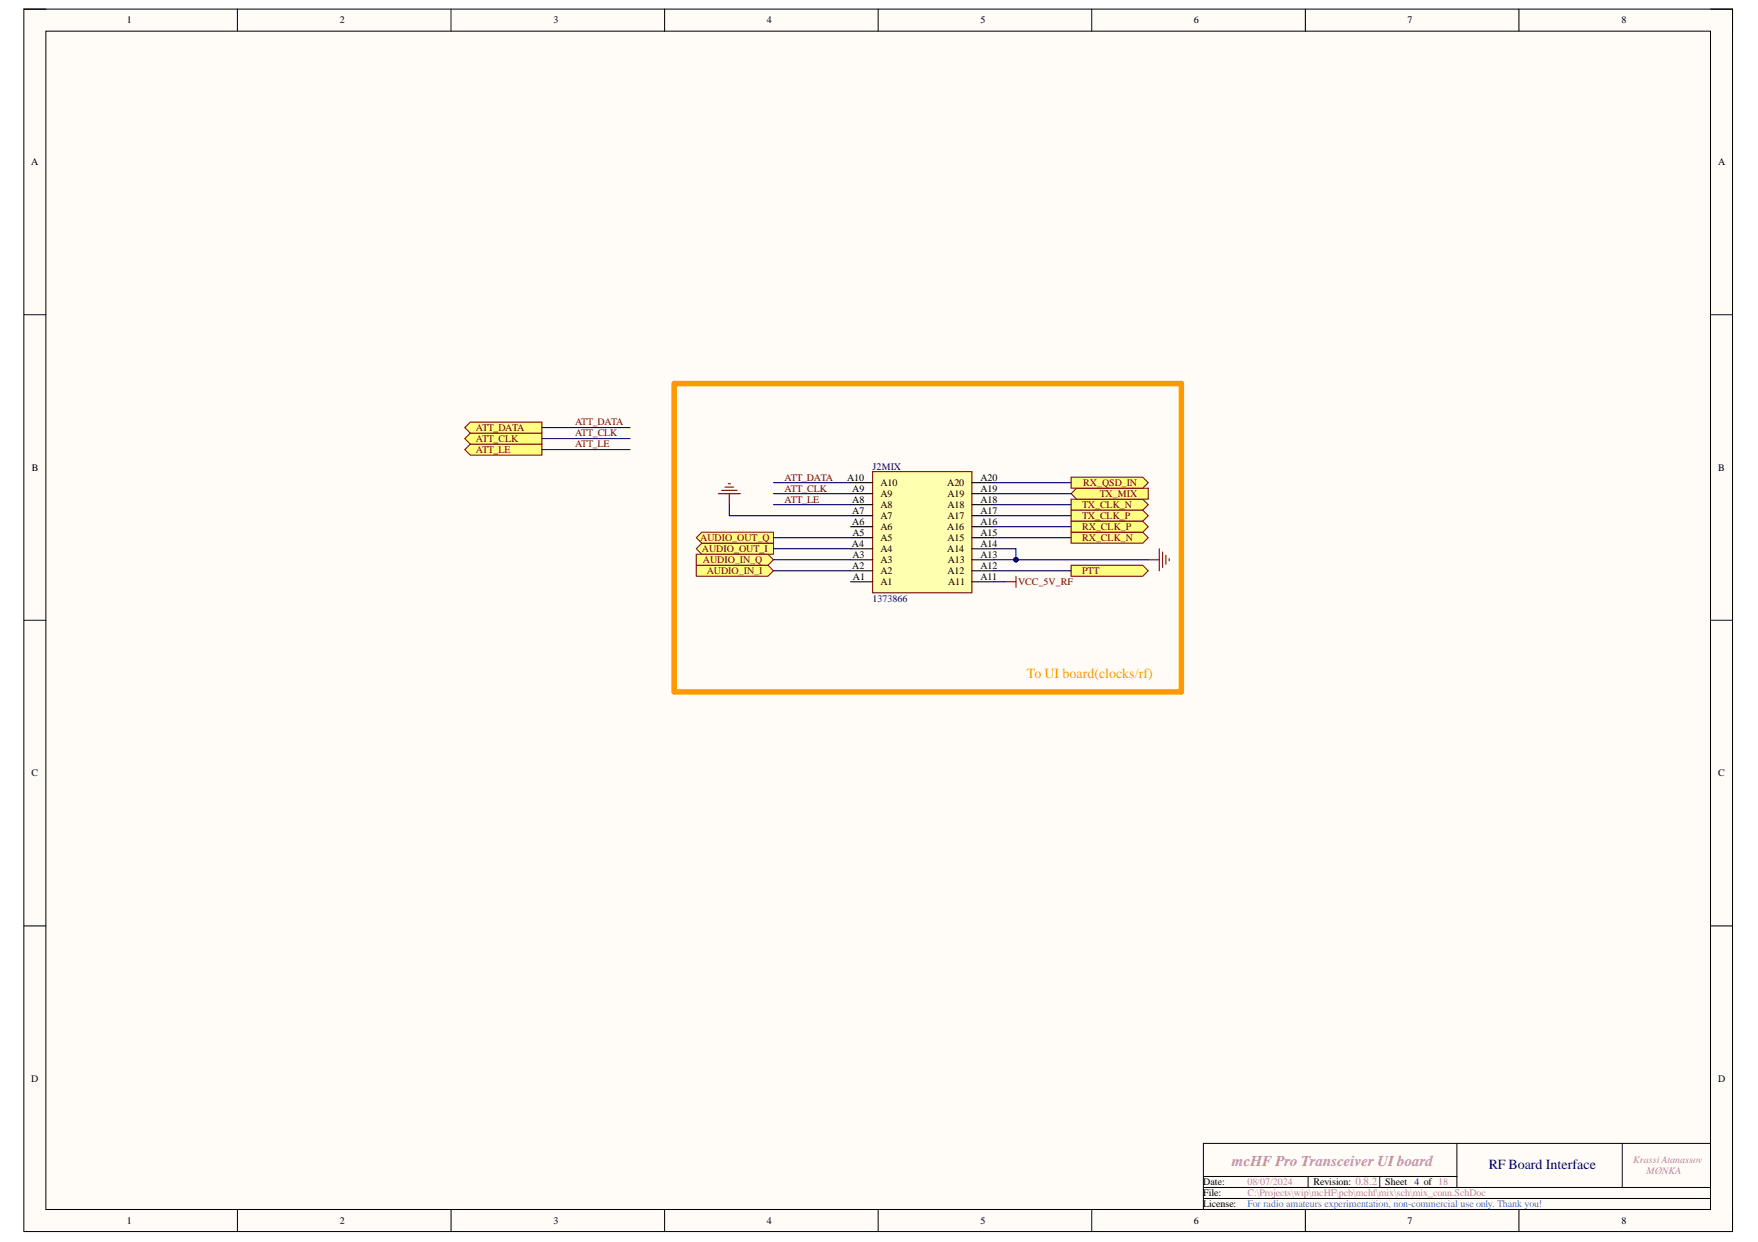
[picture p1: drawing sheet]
<svg xmlns="http://www.w3.org/2000/svg" width="297mm" height="210mm" viewBox="0 0 297 210" stroke-linecap="round" stroke-linejoin="round" font-family="sans-serif">
<path d="M4 1.5h288.7v206.6h-288.7z" fill-rule="evenodd" fill="#fffcf8"/>
<path d="M4 1.5h288.7v206.6h-288.7z" fill="none" stroke="#000" stroke-width=".17"/>
<path d="M7.8 5.3h281.2v199.1h-281.2z" fill-rule="evenodd" fill="#fffcf8"/>
<g fill="none" stroke="#000" stroke-width=".17">
<path d="M4 1.5h3.8M7.8 5.3h281.2v199.1h-281.2zM40.1 1.5v3.8M76.2 1.5v3.8M112.3 1.5v3.8M148.4 1.5v3.8M184.5 1.5v3.8M220.6 1.5v3.8M256.6 1.5v3.8M289 1.5h3.7v3.8M4 53.2h3.8M289 53.2h3.7"/>
<path d="M4 104.8h3.8M289 104.8h3.7M4 156.5h3.8M289 156.5h3.7M203.3 198.8h42.9M221 198.8v1.9M233.1 198.8v1.9M246.2 193.2v7.5M274.1 193.2v7.5M289 193.2h-85.7v11.2M40.1 204.4v3.7M76.2 204.4v3.7"/>
<path d="M112.3 204.4v3.7M148.4 204.4v3.7M184.5 204.4v3.7M203.3 200.7h85.7M203.3 202.5h85.7M220.6 204.4v3.7M256.6 204.4v3.7M292.7 204.4v3.7"/>
</g>
<path d="M181 84.4h12.1l.9 .9-.9 .9h-12.1z" fill-rule="evenodd" fill="#ffff80"/>
<path d="M181 84.4h12.1l.9 .9-.9 .9h-12.1z" fill="none" stroke="#800000" stroke-width=".17"/>
<path d="M181 83.4l.9-.9h12.1v1.9h-12.1z" fill-rule="evenodd" fill="#ffff80"/>
<path d="M181 83.4l.9-.9h12.1v1.9h-12.1z" fill="none" stroke="#800000" stroke-width=".17"/>
<path d="M181 86.2h12.1l.9 1-.9 .9h-12.1z" fill-rule="evenodd" fill="#ffff80"/>
<path d="M181 86.2h12.1l.9 1-.9 .9h-12.1z" fill="none" stroke="#800000" stroke-width=".17"/>
<path d="M169.8 98.3h1.9M171.7 97.4v1.9" fill="none" stroke="#800000" stroke-width=".18"/>
<path d="M194 94.6h1.9M195.9 92.7v3.8M196.4 93.3v2.6M197 93.9v1.4M197.6 94.4v.4" fill="none" stroke="#800000" stroke-width=".19"/>
<path d="M113.9 64.8h85.7v52.1h-85.7z" fill="none" stroke="#f90" stroke-width=".93"/>
<path d="M181 95.5h12.1l.9 1-.9 .9h-12.1z" fill-rule="evenodd" fill="#ffff80"/>
<path d="M181 95.5h12.1l.9 1-.9 .9h-12.1z" fill="none" stroke="#800000" stroke-width=".17"/>
<path d="M181 89.9h12.1l.9 1-.9 .9h-12.1z" fill-rule="evenodd" fill="#ffff80"/>
<path d="M181 89.9h12.1l.9 1-.9 .9h-12.1z" fill="none" stroke="#800000" stroke-width=".17"/>
<path d="M181 88.1h12.1l.9 .9-.9 .9h-12.1z" fill-rule="evenodd" fill="#ffff80"/>
<path d="M181 88.1h12.1l.9 .9-.9 .9h-12.1z" fill="none" stroke="#800000" stroke-width=".17"/>
<path d="M181 80.6h12.1l.9 1-.9 .9h-12.1z" fill-rule="evenodd" fill="#ffff80"/>
<path d="M181 80.6h12.1l.9 1-.9 .9h-12.1z" fill="none" stroke="#800000" stroke-width=".17"/>
<path d="M118.6 91.8h12.1v1.9h-12.1l-1-1z" fill-rule="evenodd" fill="#ffff80"/>
<path d="M118.6 91.8h12.1v1.9h-12.1l-1-1z" fill="none" stroke="#800000" stroke-width=".17"/>
<path d="M117.6 90.9l1-1h12.1v1.9h-12.1z" fill-rule="evenodd" fill="#ffff80"/>
<path d="M117.6 90.9l1-1h12.1v1.9h-12.1z" fill="none" stroke="#800000" stroke-width=".17"/>
<path d="M117.6 95.5h12.2l.9 1-.9 .9h-12.2z" fill-rule="evenodd" fill="#ffff80"/>
<path d="M117.6 95.5h12.2l.9 1-.9 .9h-12.2z" fill="none" stroke="#800000" stroke-width=".17"/>
<path d="M117.6 93.7h12.2l.9 .9-.9 .9h-12.2z" fill-rule="evenodd" fill="#ffff80"/>
<path d="M117.6 93.7h12.2l.9 .9-.9 .9h-12.2z" fill="none" stroke="#800000" stroke-width=".17"/>
<path d="M78.5 76l1-.9h12.1v1.8h-12.1z" fill-rule="evenodd" fill="#ffff80"/>
<path d="M78.5 76l1-.9h12.1v1.8h-12.1z" fill="none" stroke="#800000" stroke-width=".17"/>
<path d="M78.5 74.1l1-.9h12.1v1.9h-12.1z" fill-rule="evenodd" fill="#ffff80"/>
<path d="M78.5 74.1l1-.9h12.1v1.9h-12.1z" fill="none" stroke="#800000" stroke-width=".17"/>
<path d="M78.5 72.3l1-1h12.1v1.9h-12.1z" fill-rule="evenodd" fill="#ffff80"/>
<path d="M78.5 72.3l1-1h12.1v1.9h-12.1z" fill="none" stroke="#800000" stroke-width=".17"/>
<path d="M121.4 83.4h3.7M121.9 82.9h2.6M122.5 82.3h1.5M123 81.8h.4M123.2 83.4v1.9" fill="none" stroke="#800000" stroke-width=".18"/>
<path d="M147.4 79.7h16.8v20.5h-16.8z" fill-rule="evenodd" fill="#ffffb0"/>
<path d="M147.4 79.7h16.8v20.5h-16.8z" fill="none" stroke="#800000" stroke-width=".18"/>
<g fill="none" stroke="#000" stroke-width=".18">
<path d="M143.7 98.3h3.7M143.7 96.5h3.7M143.7 94.6h3.7M143.7 92.7h3.7M143.7 90.9h3.7M143.7 89h3.7M143.7 87.2h3.7M143.7 85.3h3.7M143.7 83.4h3.7M143.7 81.6h3.7M164.2 98.3h3.7M164.2 96.5h3.7"/>
<path d="M164.2 94.6h3.7M164.2 92.7h3.7M164.2 90.9h3.7M164.2 89h3.7M164.2 87.2h3.7M164.2 85.3h3.7M164.2 83.4h3.7M164.2 81.6h3.7"/>
</g>
<g fill="none" stroke="#000080" stroke-width=".18">
<path d="M91.6 76h14.9M91.6 74.1h14.9M91.6 72.3h14.9M123.2 85.3v1.9h20.5M130.7 96.5h13M130.7 94.6h13M130.7 92.7h13M130.7 90.9h13M130.7 85.3h13M130.7 83.4h13M130.7 81.6h13M167.9 94.6h3.8"/>
<path d="M167.9 98.3h1.9"/>
</g>
<path d="M167.9 96.5h13.1" fill="none" stroke="#000080" stroke-width=".19"/>
<circle cx="171.7" cy="94.6" r=".37" fill="#000080"/>
<circle cx="171.7" cy="94.6" r=".37" fill="none" stroke="#000080" stroke-width=".17"/>
<path d="M167.9 92.7h3.8v1.9h22.3" fill="none" stroke="#000080" stroke-width=".19"/>
<circle cx="171.7" cy="94.6" r=".37" fill="#000080"/>
<circle cx="171.7" cy="94.6" r=".37" fill="none" stroke="#000080" stroke-width=".17"/>
<path d="M167.9 90.9h13.1M167.9 89h13.1M167.9 87.2h13.1M167.9 85.3h13.1M167.9 83.4h13.1M167.9 81.6h13.1" fill="none" stroke="#000080" stroke-width=".19"/>
<text font-size="2.5" fill="#c27ba0" x="208.1" y="197">mcHF Pro Transceiver UI board</text>
<text font-size="2.4" fill="#f90" x="173.5" y="114.6">To UI board(clocks/rf)</text>
<text font-size="2.4" fill="#000080" x="251.5" y="197.6">RF Board Interface</text>
<g font-size="1.7">
<text x="21.4" y="4">1</text>
<text x="57.4" y="4">2</text>
<text x="93.5" y="4">3</text>
<text x="129.6" y="4">4</text>
<text x="165.7" y="4">5</text>
<text x="201.7" y="4">6</text>
<text x="237.8" y="4">7</text>
<text x="274" y="4">8</text>
<text x="5.3" y="27.9">A</text>
<text x="290.3" y="27.9">A</text>
<text x="5.4" y="79.6">B</text>
<text x="143.1" y="81.2">A10</text>
<text x="144" y="83.1">A9</text>
<text x="148.8" y="82.2">A10</text>
<text x="160.1" y="82.2">A20</text>
<text x="165.7" y="83.1">A19</text>
<text x="165.7" y="81.2">A20</text>
<text x="290.3" y="79.6">B</text>
<text x="144" y="88.7">A6</text>
<text x="144" y="86.8">A7</text>
<text x="144" y="84.9">A8</text>
<text x="148.8" y="89.6">A6</text>
<text x="148.8" y="87.7">A7</text>
<text x="148.8" y="85.9">A8</text>
<text x="148.8" y="84">A9</text>
<text x="160.1" y="89.6">A16</text>
<text x="160.1" y="87.7">A17</text>
<text x="160.1" y="85.9">A18</text>
<text x="160.1" y="84">A19</text>
<text x="165.7" y="88.7">A16</text>
<text x="165.7" y="86.8">A17</text>
<text x="165.7" y="84.9">A18</text>
<text x="143.9" y="92.4">A4</text>
<text x="144" y="94.2">A3</text>
<text x="144" y="90.5">A5</text>
<text x="148.8" y="95.2">A3</text>
<text x="148.8" y="93.3">A4</text>
<text x="148.8" y="91.5">A5</text>
<text x="160.1" y="93.3">A14</text>
<text x="160.1" y="91.5">A15</text>
<text x="160.1" y="95.2">A13</text>
<text x="165.7" y="94.2">A13</text>
<text x="165.7" y="92.4">A14</text>
<text x="165.7" y="90.5">A15</text>
<text x="144" y="96.1">A2</text>
<text x="144.1" y="98">A1</text>
<text x="148.8" y="98.9">A1</text>
<text x="148.8" y="97">A2</text>
<text x="160.1" y="97">A12</text>
<text x="160.2" y="98.9">A11</text>
<text x="165.7" y="98">A11</text>
<text x="165.7" y="96.1">A12</text>
<text x="5.3" y="131.2">C</text>
<text x="290.3" y="131.2">C</text>
<text x="5.3" y="182.9">D</text>
<text x="290.3" y="182.9">D</text>
<text x="203.3" y="200.3">Date:</text>
<text x="203.3" y="202.2">File:</text>
<text x="221.9" y="200.3">Revision: 0.8.2</text>
<text x="234.1" y="200.3">Sheet</text>
<text x="21.4" y="206.8">1</text>
<text x="57.4" y="206.8">2</text>
<text x="93.5" y="206.8">3</text>
<text x="129.6" y="206.8">4</text>
<text x="165.7" y="206.8">5</text>
<text x="201.7" y="206.8">6</text>
<text x="203.3" y="204">License:</text>
<text x="237.8" y="206.8">7</text>
<text x="274" y="206.8">8</text>
</g>
<g font-size="1.7" fill="#800000">
<text x="97.2" y="71.9">ATT_DATA</text>
<text x="80.4" y="76.5">ATT_LE</text>
<text x="80.4" y="74.7">ATT_CLK</text>
<text x="80.4" y="72.8">ATT_DATA</text>
<text x="97.2" y="73.7">ATT_CLK</text>
<text x="97.2" y="75.6">ATT_LE</text>
<text x="132.6" y="81.2">ATT_DATA</text>
<text x="132.6" y="83.1">ATT_CLK</text>
<text x="183" y="82.2">RX_QSD_IN</text>
<text x="132.6" y="84.9">ATT_LE</text>
<text x="182.8" y="85.9">TX_CLK_N</text>
<text x="182.8" y="87.7">TX_CLK_P</text>
<text x="182.8" y="89.6">RX_CLK_P</text>
<text x="185.8" y="84">TX_MIX</text>
<text x="118.3" y="91.5">AUDIO_OUT_Q</text>
<text x="118.6" y="93.3">AUDIO_OUT_I</text>
<text x="118.8" y="95.2">AUDIO_IN_Q</text>
<text x="182.8" y="91.5">RX_CLK_N</text>
<text x="119.4" y="97">AUDIO_IN_I</text>
<text x="172" y="98.9">VCC_5V_RF</text>
<text x="182.8" y="97">PTT</text>
</g>
<g font-size="1.7" fill="#000080">
<text x="147.4" y="79.4">J2MIX</text>
<text x="147.4" y="101.7">1373866</text>
<text x="239" y="200.3">4 of 18</text>
</g>
<g font-size="1.7" fill="#c27ba0">
<text x="275.9" y="196.6">Krassi Atanassov</text>
<text x="210.8" y="200.3">08/07/2024</text>
<text x="210.8" y="202.2">C:\Projects\wip\mcHF\pcb\mchf\mix\sch\mix_conn.SchDoc</text>
<text x="278.2" y="198.5">MØNKA</text>
</g>
<text font-size="1.7" fill="#4a86e8" x="210.8" y="204">For radio amateurs experimentation, non-commercial use only. Thank you!</text>
</svg>
